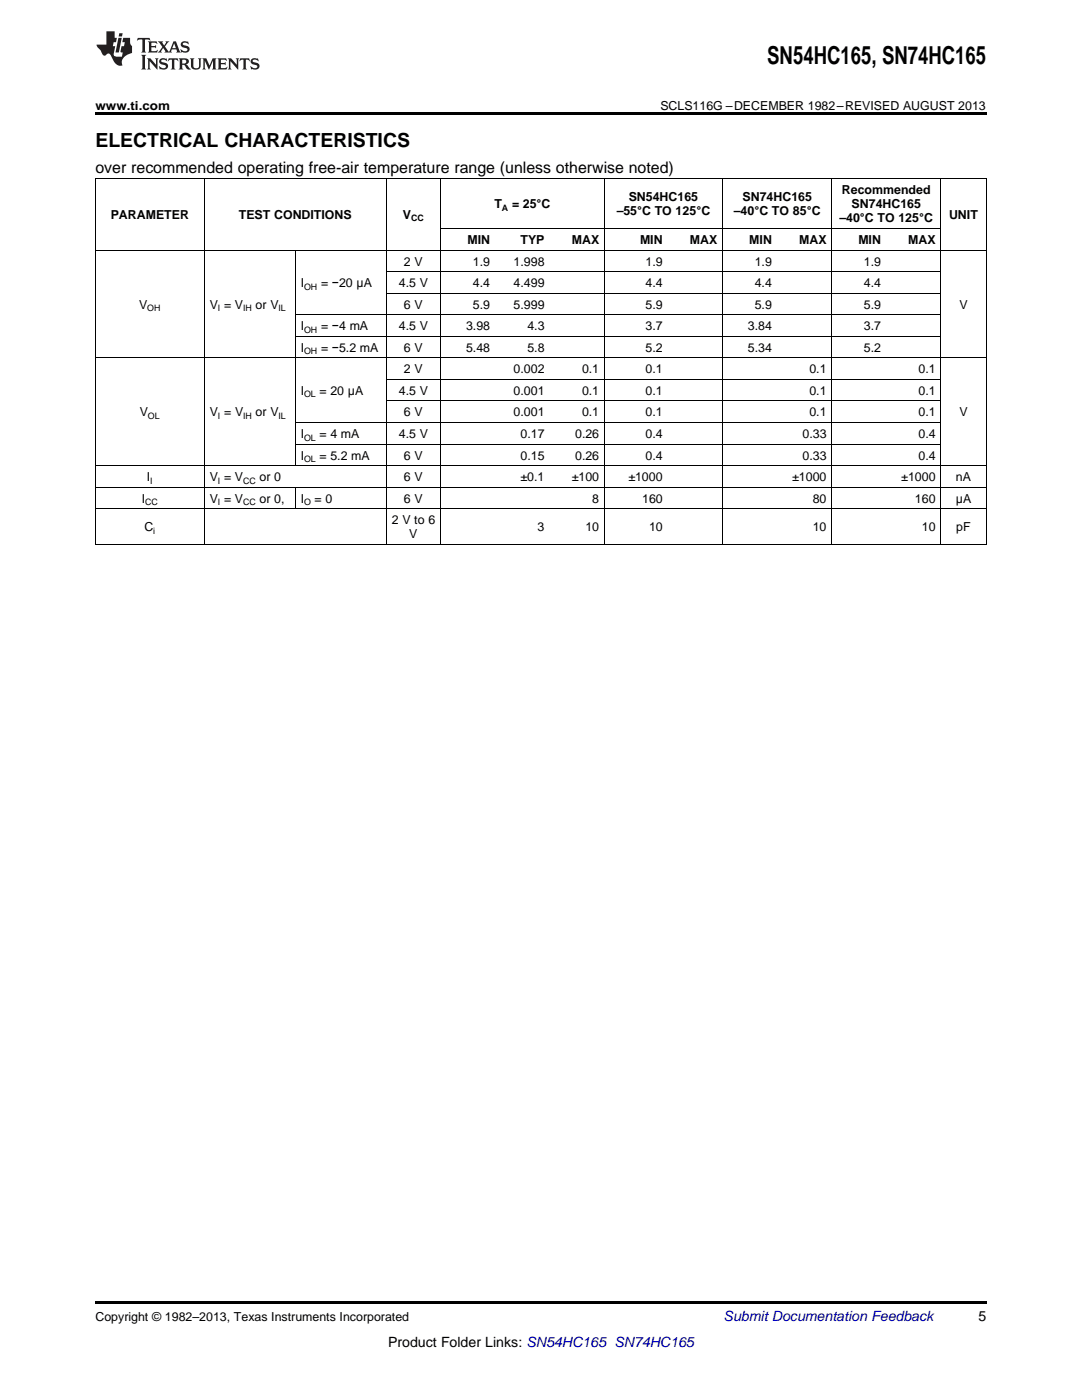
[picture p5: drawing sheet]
<svg xmlns="http://www.w3.org/2000/svg" width="216mm" height="279mm" viewBox="0 0 216 279" stroke-linecap="round" stroke-linejoin="round" font-family="sans-serif">
<path d="M19 22.5h177.8v.5h-177.8zM19 259.7h177.8v.5h-177.8z" fill="#000"/>
<g fill="none" stroke="#000" stroke-width=".2">
<path d="M19 35.6h177.8M19.1 35.7v73M40.8 35.7v73M77 35.7v73M87.9 35.7v73M120.6 35.7v73M144.2 35.7v73M165.9 35.7v73M187.7 35.7v73M196.8 35.7v73M19 49.9h177.8M58.9 50v43"/>
<path d="M77.1 58.5h110.6M77.1 54.2h110.6M88 45.6h99.7M19 71.4h177.8M58.9 67.1h128.8M58.9 62.8h128.8M77.1 75.7h110.6M19 97.2h177.8M19 92.9h177.8M58.9 97.3v4.3M58.9 88.6h128.8M58.9 84.3h128.8"/>
<path d="M77.1 80h110.6M19 108.7h177.8M19 101.5h177.8"/>
</g>
<g fill="#231f20">
<path d="M27.5 7.6l-.1 .5 .4-.2h.6v.1v2.1l-.2 .4h1l-.3-.4v-2.1l.1-.1h.5l.5 .2-.2-.5zM29.5 8.3l.2 .3v1.5l-.2 .4h1.8l.2-.6a1.04 1.04 0 0 1-1.3 .2v-.7h.6l.3 .2v-.6l-.3 .2h-.6v-.6l.8-.1 .4 .3-.2-.5zM31.5 8.3l.9 1.1-.9 1.1h.8l-.2-.2 .5-.7 .4 .7-.2 .2h1.5l-.1-.2 .1-.4h.9l.1 .4-.2 .2h1l-.3-.3-.7-1.9h-.5l-.9 2-.8-1 .9-1h-.8l.1 .3-.3 .5-.4-.6 .2-.2zM34.7 8.6l.4 1h-.7zM36.3 8.4a.63 .63 0 0 0-.2 .7 .63 .63 0 0 0 .6 .4l.6 .2 .1 .2a.75 .75 0 0 1-.7 .4 .75 .75 0 0 1-.6-.5l.1 .7 .1-.1a1.11 1.11 0 0 0 1.5-.6 1.13 1.13 0 0 0-1.2-.8l-.1-.4a1.04 1.04 0 0 1 1.2 .2l-.2-.5-.1 .1-.5-.2zM28.2 10.9l.2 .4v2.2l-.2 .4h1l-.3-.4v-2.2l.3-.4zM29.3 11.6l.3 .4v1.5l-.3 .4h.8l-.2-.4v-1.3l1.5 1.7v-1.9l.2-.4h-.7l.2 .4v.9l-1.1-1.3zM32 11.8a.62 .62 0 0 0-.2 .7 .62 .62 0 0 0 .6 .4l.6 .1 .1 .3a.76 .76 0 0 1-.7 .3 .76 .76 0 0 1-.6-.4l.1 .7 .1-.1a1.11 1.11 0 0 0 1.5-.6 1.13 1.13 0 0 0-1.2-.8l-.1-.4a1.04 1.04 0 0 1 1.2 .2l-.2-.6-.1 .1-.5-.1zM33.7 11.6l-.2 .6a.61 .61 0 0 1 .8-.3v1.6l-.2 .4h.9l-.2-.4v-1.6a.63 .63 0 0 1 .8 .3l-.2-.6zM35.6 11.6l.3 .4v1.5l-.3 .4h1l-.2-.2v-.8l.5 .2a.76 .76 0 0 0 1.2 .7l-1-1a.58 .58 0 0 0 .6-.5 .58 .58 0 0 0-.5-.6zM36.4 11.9h.1a.45 .45 0 0 1 .5 .1 .45 .45 0 0 1 .1 .5l-.7 .2zM37.9 11.6l.2 .2a2.17 2.17 0 0 0 .3 1.9 .99 .99 0 0 0 1.6-.6v-1.1l.2-.4h-.7l.2 .2a1.92 1.92 0 0 1-.2 1.8 .6 .6 0 0 1-.9-.5v-1.1l.2-.4zM40.4 11.6l.2 .4v1.5l-.2 .4h.7l-.2-.4v-1.4l.8 1.8 .8-1.8v1.4l-.2 .4h.9l-.2-.4v-1.5l.2-.4h-.8l-.6 1.5-.6-1.5zM43.4 11.6l.2 .4v1.5l-.2 .4h1.8l.2-.6a1.04 1.04 0 0 1-1.3 .1v-.6h.5l.4 .2v-.6l-.4 .2h-.5v-.7h.8l.3 .3-.1-.6zM45.5 11.6l.2 .4v1.5l-.2 .4h.7l-.2-.4v-1.3l1.5 1.7v-1.9l.2-.4h-.7l.2 .4v.9l-1.1-1.3zM47.9 11.6l-.1 .6a.61 .61 0 0 1 .8-.3v1.6l-.3 .4h1l-.3-.4 .1-1.6a.63 .63 0 0 1 .7 .3l-.1-.6zM50.2 11.8a.62 .62 0 0 0-.2 .7 .62 .62 0 0 0 .6 .4l.6 .1 .2 .3a.76 .76 0 0 1-.8 .3 .76 .76 0 0 1-.6-.4l.1 .7 .2-.1a1.11 1.11 0 0 0 1.5-.6 1.13 1.13 0 0 0-1.3-.8l-.1-.4a1.04 1.04 0 0 1 1.2 .2l-.1-.6-.2 .1-.5-.1z"/>
<path d="M21.2 6.3v2.6h-1.9l.1 .4 .7 .9a.91 .91 0 0 0 1 .8 .56 .56 0 0 1 .5-.3 .56 .56 0 0 1 .5 .3l.4 .8a1.53 1.53 0 0 0 1.9 1.2 1.54 1.54 0 0 1 1-2.1l.9-.3v-1.4a1.52 1.52 0 0 1-.3-1.6h-1.4l-.2 .8h.5l-.2 .8h-.4l-.2 1v.2l.4 .1-.2 .8a1.93 1.93 0 0 1-1.6-.3l.3-1.8h-.5l.2-.8h.4l.2-.8h-.4v-1.3zM23.6 7.6l-.6 2.9h.7l.6-2.9zM23.8 6.6l-.1 .7h.6l.2-.7z"/>
</g>
<text font-size="4.9" x="153.1" y="12.8">SN54HC165, SN74HC165</text>
<text font-size="3.9" x="19" y="29.3">ELECTRICAL CHARACTERISTICS</text>
<text font-size="3.2" x="19" y="34.4">over recommended operating free-air temperature range (unless otherwise noted)</text>
<text font-size="2.8" fill="#0000c8" x="144.4" y="263.6">Submit Documentation Feedback</text>
<g font-size="2.8">
<text x="195.3" y="263.6">5</text>
<text x="77.4" y="268.9">Product Folder Links: SN54HC165 SN74HC165</text>
</g>
<g font-size="2.5">
<text x="19" y="21.9">www.ti.com</text>
<text x="131.8" y="21.9">SCLS116G –DECEMBER 1982–REVISED AUGUST 2013</text>
<text x="98.7" y="41.6">T</text>
<text x="102.2" y="41.6">= 25°C</text>
<text x="125.4" y="40.1">SN54HC165</text>
<text x="148.2" y="40.1">SN74HC165</text>
<text x="168" y="38.7">Recommended</text>
<text x="169.9" y="41.6">SN74HC165</text>
<text x="22.1" y="43.7">PARAMETER</text>
<text x="47.7" y="43.7">TEST CONDITIONS</text>
<text x="80.4" y="43.7">V</text>
<text x="123" y="43">–55°C TO 125°C</text>
<text x="146.4" y="43">–40°C TO 85°C</text>
<text x="167.5" y="44.4">–40°C TO 125°C</text>
<text x="189.4" y="43.7">UNIT</text>
<text x="80.6" y="53">2 V</text>
<text x="93.3" y="48.7">MIN</text>
<text x="94.4" y="53">1.9</text>
<text x="102.5" y="53">1.998</text>
<text x="103.9" y="48.7">TYP</text>
<text x="114.1" y="48.7">MAX</text>
<text x="127.7" y="48.7">MIN</text>
<text x="128.8" y="53">1.9</text>
<text x="137.7" y="48.7">MAX</text>
<text x="149.5" y="48.7">MIN</text>
<text x="150.6" y="53">1.9</text>
<text x="159.5" y="48.7">MAX</text>
<text x="171.3" y="48.7">MIN</text>
<text x="172.4" y="53">1.9</text>
<text x="181.2" y="48.7">MAX</text>
<text x="60" y="57.3">I</text>
<text x="64.1" y="57.3">= −20 μA</text>
<text x="79.6" y="57.3">4.5 V</text>
<text x="94.4" y="57.3">4.4</text>
<text x="102.5" y="57.3">4.499</text>
<text x="128.8" y="57.3">4.4</text>
<text x="150.6" y="57.3">4.4</text>
<text x="172.4" y="57.3">4.4</text>
<text x="27.8" y="61.6">V</text>
<text x="41.9" y="61.6">V = V</text>
<text x="51" y="61.6">or V</text>
<text x="60" y="65.9">I</text>
<text x="64.1" y="65.9">= −4 mA</text>
<text x="79.6" y="65.9">4.5 V</text>
<text x="80.6" y="61.6">6 V</text>
<text x="93" y="65.9">3.98</text>
<text x="94.4" y="61.6">5.9</text>
<text x="102.5" y="61.6">5.999</text>
<text x="105.2" y="65.9">4.3</text>
<text x="128.8" y="61.6">5.9</text>
<text x="128.8" y="65.9">3.7</text>
<text x="149.2" y="65.9">3.84</text>
<text x="150.6" y="61.6">5.9</text>
<text x="172.4" y="61.6">5.9</text>
<text x="172.4" y="65.9">3.7</text>
<text x="191.5" y="61.6">V</text>
<text x="60" y="70.2">I</text>
<text x="64.1" y="70.2">= −5.2 mA</text>
<text x="80.6" y="70.2">6 V</text>
<text x="93" y="70.2">5.48</text>
<text x="105.2" y="70.2">5.8</text>
<text x="128.8" y="70.2">5.2</text>
<text x="149.2" y="70.2">5.34</text>
<text x="172.4" y="70.2">5.2</text>
<text x="80.6" y="74.5">2 V</text>
<text x="102.5" y="74.5">0.002</text>
<text x="116.1" y="74.5">0.1</text>
<text x="128.8" y="74.5">0.1</text>
<text x="161.5" y="74.5">0.1</text>
<text x="183.3" y="74.5">0.1</text>
<text x="27.9" y="83.1">V</text>
<text x="41.9" y="83.1">V = V</text>
<text x="51" y="83.1">or V</text>
<text x="60" y="78.8">I</text>
<text x="63.7" y="78.8">= 20 μA</text>
<text x="79.6" y="78.8">4.5 V</text>
<text x="80.6" y="83.1">6 V</text>
<text x="102.5" y="78.8">0.001</text>
<text x="102.5" y="83.1">0.001</text>
<text x="116.1" y="78.8">0.1</text>
<text x="116.1" y="83.1">0.1</text>
<text x="128.8" y="78.8">0.1</text>
<text x="128.8" y="83.1">0.1</text>
<text x="161.5" y="78.8">0.1</text>
<text x="161.5" y="83.1">0.1</text>
<text x="183.3" y="78.8">0.1</text>
<text x="183.3" y="83.1">0.1</text>
<text x="191.5" y="83.1">V</text>
<text x="60" y="87.4">I</text>
<text x="63.7" y="87.4">= 4 mA</text>
<text x="79.6" y="87.4">4.5 V</text>
<text x="103.9" y="87.4">0.17</text>
<text x="114.8" y="87.4">0.26</text>
<text x="128.8" y="87.4">0.4</text>
<text x="160.1" y="87.4">0.33</text>
<text x="183.3" y="87.4">0.4</text>
<text x="60" y="91.7">I</text>
<text x="63.7" y="91.7">= 5.2 mA</text>
<text x="80.6" y="91.7">6 V</text>
<text x="103.9" y="91.7">0.15</text>
<text x="114.8" y="91.7">0.26</text>
<text x="128.8" y="91.7">0.4</text>
<text x="160.1" y="91.7">0.33</text>
<text x="183.3" y="91.7">0.4</text>
<text x="28.3" y="100.3">I</text>
<text x="29.3" y="96">I</text>
<text x="41.9" y="96">V = V</text>
<text x="41.9" y="100.3">V = V</text>
<text x="51.8" y="96">or 0</text>
<text x="51.8" y="100.3">or 0,</text>
<text x="60" y="100.3">I</text>
<text x="62.8" y="100.3">= 0</text>
<text x="80.6" y="96">6 V</text>
<text x="80.6" y="100.3">6 V</text>
<text x="103.9" y="96">±0.1</text>
<text x="114.1" y="96">±100</text>
<text x="118.2" y="100.3">8</text>
<text x="125.4" y="96">±1000</text>
<text x="128.1" y="100.3">160</text>
<text x="158.1" y="96">±1000</text>
<text x="162.2" y="100.3">80</text>
<text x="179.8" y="96">±1000</text>
<text x="182.6" y="100.3">160</text>
<text x="190.7" y="96">nA</text>
<text x="190.7" y="100.3">μA</text>
<text x="28.8" y="106">C</text>
<text x="78.2" y="104.6">2 V to 6</text>
<text x="81.7" y="107.5">V</text>
<text x="107.3" y="106">3</text>
<text x="116.8" y="106">10</text>
<text x="129.5" y="106">10</text>
<text x="162.2" y="106">10</text>
<text x="183.9" y="106">10</text>
<text x="190.8" y="106">pF</text>
<text x="19" y="263.6">Copyright © 1982–2013, Texas Instruments Incorporated</text>
</g>
<g font-size="1.8">
<text x="82" y="44.2">CC</text>
<text x="100.2" y="42.1">A</text>
<text x="60.7" y="57.8">OH</text>
<text x="29.4" y="62.1">OH</text>
<text x="43.5" y="62.1">I</text>
<text x="48.5" y="62.1">IH</text>
<text x="55.6" y="62.1">IL</text>
<text x="60.7" y="66.4">OH</text>
<text x="60.7" y="70.7">OH</text>
<text x="29.5" y="83.6">OL</text>
<text x="43.5" y="83.6">I</text>
<text x="48.5" y="83.6">IH</text>
<text x="55.6" y="83.6">IL</text>
<text x="60.7" y="79.3">OL</text>
<text x="60.7" y="87.9">OL</text>
<text x="60.7" y="92.2">OL</text>
<text x="29" y="100.8">CC</text>
<text x="30" y="96.5">I</text>
<text x="43.5" y="96.5">I</text>
<text x="43.5" y="100.8">I</text>
<text x="48.5" y="96.5">CC</text>
<text x="48.5" y="100.8">CC</text>
<text x="60.7" y="100.8">O</text>
<text x="30.6" y="106.5">i</text>
</g>
</svg>
